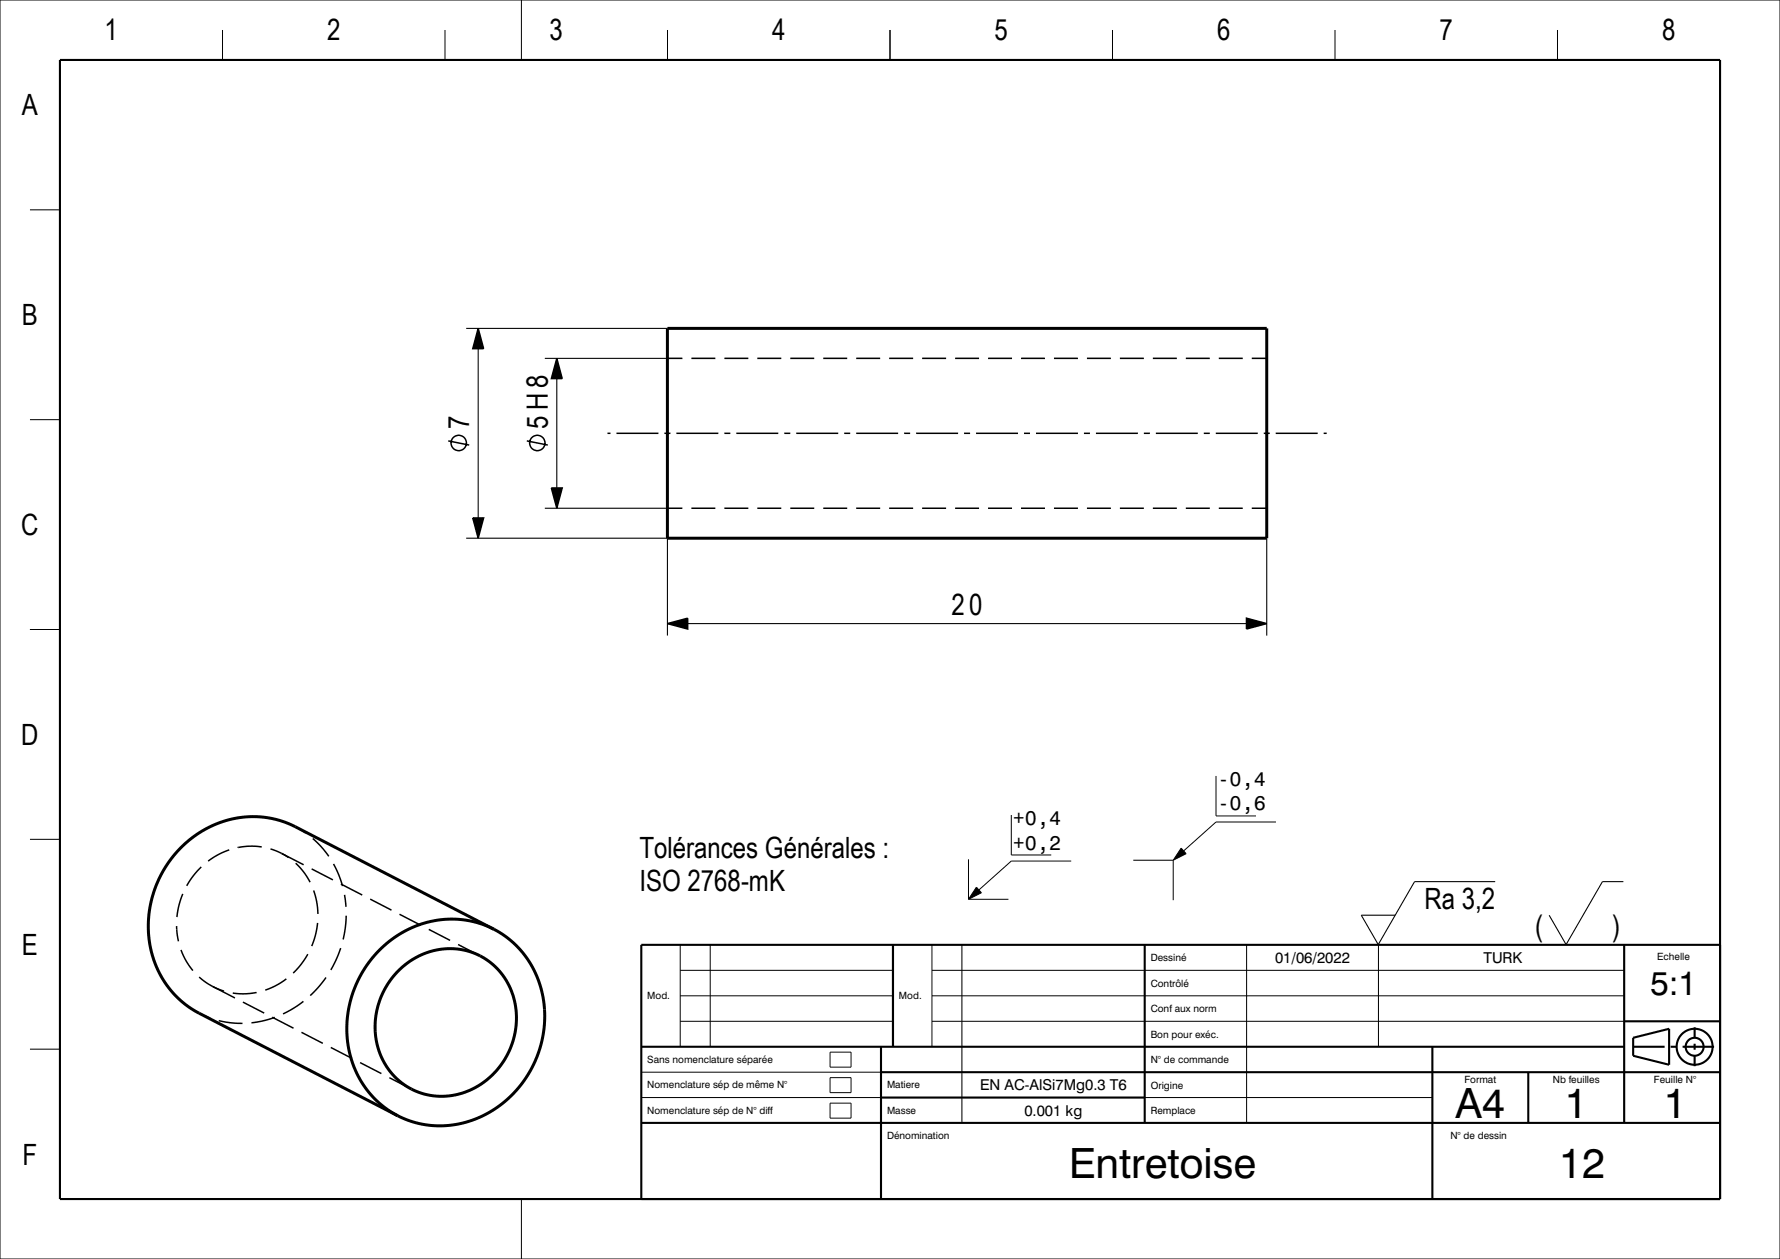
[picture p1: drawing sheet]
<svg xmlns="http://www.w3.org/2000/svg" width="297mm" height="210mm" viewBox="0 0 297 210" stroke-linecap="round" stroke-linejoin="round" font-family="sans-serif">
<g fill="#000">
<path d="M79.8 54.8l.9 3.4h-1.8z" fill-rule="evenodd"/>
<path d="M92.9 59.8l.9 3.4h-1.8z" fill-rule="evenodd"/>
<path d="M78.9 86.4h1.8l-.9 3.4z" fill-rule="evenodd"/>
<path d="M92 81.4h1.8l-.9 3.4z" fill-rule="evenodd"/>
<path d="M111.4 104l3.3-.9v1.8z" fill-rule="evenodd"/>
<path d="M208 103.1l3.4 .9-3.4 .9z" fill-rule="evenodd"/>
<path d="M162.9 148l.9 .9-2.2 1.1z" fill-rule="evenodd"/>
<path d="M197.1 141.5l.8 .9-2.1 1.1z" fill-rule="evenodd"/>
</g>
<path d="M77.8 54.8h33.6M79.8 58.2v28.2M90.9 59.8h20.5M92.9 63.2v18.2M77.8 89.8h33.6v16.2M90.9 84.8h20.5M211.4 89.8v16.2M114.7 104h93.3M249.5 147.1h-13.5l-6 10.5-2.9-4.9h5.7M270.9 147.1h-3.5l-6.1 10.5-2.8-4.9" fill="none" stroke="#000" stroke-width=".18"/>
<path d="M111.4 54.8h100v35h-100zM82.4 155l-33.3-17.2-2.2-.9-2.2-.5-2.6-.2-2.4 .2-2.5 .6-2.7 1.2-2.3 1.4-2 1.8-1.9 2.3-1.5 2.3-1.1 2.8-.7 2.4-.2 2.4 .1 3 .5 2.6 .9 2.5 1.3 2.2 1.7 2.2 1.8 1.6 1.9 1.2 33.4 17.2M82.4 155l-1.7-.8-1.3-.4-1.6-.3-1.7-.2h-1.6l-1.6 .2-1.7 .4-1.6 .5-2.8 1.4-2.6 1.8-2.4 2.6-1.9 2.9-1.3 3.3-.6 3.4-.1 3.4 .7 3.3 1.1 2.9 .9 1.4 .9 1.4 1.1 1.2 1.2 1.1 2.6 1.6M82.4 155l1.3 .8 1.4 .9 2.1 2.2 1 1.3 .8 1.4 .7 1.6 .5 1.6 .4 1.6 .2 1.7 .1 1.8-.1 1.7-.8 3.4-1.2 3-1.9 2.9-2.2 2.4-2.5 1.9-1.5 .8-1.8 .8-3 .8-1.9 .2h-1.4l-1.6-.2-1.6-.3-1.6-.5-1.4-.7M66.3 162.1a11.4 11.4 0 0 1 16.9-.2 12.9 12.9 0 0 1-3 19 11.2 11.2 0 0 1-12.1 .4 11.2 11.2 0 0 1-5.5-10.7 13.4 13.4 0 0 1 3.7-8.5z" fill="none" stroke="#000" stroke-width=".5"/>
<g fill="none" stroke="#000" stroke-width=".25">
<path d="M79.8 54.8l.9 3.4h-1.8zM92.9 59.8l.9 3.4h-1.8zM111.4 59.8h2.5M115.4 59.8h4M120.9 59.8h4M126.4 59.8h4M131.9 59.8h4M137.4 59.8h4M142.9 59.8h4M148.4 59.8h4M153.9 59.8h4M159.4 59.8h4"/>
<path d="M164.9 59.8h4M170.4 59.8h4M175.9 59.8h4M181.4 59.8h4M186.9 59.8h4M192.4 59.8h4M197.9 59.8h4M203.4 59.8h4M208.9 59.8h2.5M74.8 73.5l3.5 .7M87.9 73.5l3.5 .7M101.4 72.3h.5"/>
<path d="M102.9 72.3h7M110.9 72.3h1M112.9 72.3h7M120.9 72.3h1M122.9 72.3h7M130.9 72.3h1M132.9 72.3h7M140.9 72.3h1M142.9 72.3h7M150.9 72.3h1M152.9 72.3h7M160.9 72.3h1"/>
<path d="M162.9 72.3h7M170.9 72.3h1M172.9 72.3h7M180.9 72.3h1M182.9 72.3h7M190.9 72.3h1M192.9 72.3h7M200.9 72.3h1M202.9 72.3h7M210.9 72.3h1M212.9 72.3h7M220.9 72.3h.5"/>
<path d="M78.9 86.4h1.8l-.9 3.4zM92 81.4h1.8l-.9 3.4zM111.4 84.8h2.5M115.4 84.8h4M120.9 84.8h4M126.4 84.8h4M131.9 84.8h4M137.4 84.8h4M142.9 84.8h4M148.4 84.8h4M153.9 84.8h4M159.4 84.8h4"/>
<path d="M164.9 84.8h4M170.4 84.8h4M175.9 84.8h4M181.4 84.8h4M186.9 84.8h4M192.4 84.8h4M197.9 84.8h4M203.4 84.8h4M208.9 84.8h2.5M111.4 104l3.3-.9v1.8zM208 103.1l3.4 .9-3.4 .9zM49.3 137.9l1.7 1"/>
<path d="M52.2 139.9l1.4 1.4 1.3 1.5M29.5 154.5l.3 2.5M30.2 158.4a11.4 11.4 0 0 0 2 3.5M30.5 149.1a13.3 13.3 0 0 0-1 3.9M33.6 144.6a13.3 13.3 0 0 0-2.4 3.2M38.2 141.8a12.4 12.4 0 0 0-3.5 1.8M43.7 141.3a11.2 11.2 0 0 0-4 .1M45.1 141.6l1.9 .7M47 142.3l1.2 .8M47 142.3l3.7 1.9M49.3 144a11.1 11.1 0 0 1 2.4 3.2M51.4 159.2a13.2 13.2 0 0 1-2.5 3.1"/>
<path d="M52 144.9l3.5 1.9M52.3 148.5a12.5 12.5 0 0 1 .7 3.9M53 153.9a13.2 13.2 0 0 1-1 3.9M55.6 144.1l1 2 .6 1.7M56.8 158.1l-.8 2.1-.8 1.6M56.9 147.5l3.5 1.8M57.5 149.3l.2 2M57.8 152.7l-.2 1.8-.3 2.2M61.8 150l3.5 1.8M66.7 152.5l3.5 1.8M71.5 155l3.6 1.9M76.4 157.5l3.7 1.9"/>
<path d="M33.2 163l1.2 .9 1.1 .7M33.2 169l1.9 .8M35.5 164.6l1.9 .7M35.5 164.6l3.7 1.9M36.5 170.2l2 .4 2 .1M40.5 167.1l3.6 1.9M42.8 165.5a11.2 11.2 0 0 1-4 .1M45.4 169.7l3.6 1.8M45.8 169.7l-1.9 .6-1.9 .3M47.8 163.3a12.6 12.6 0 0 1-3.5 1.9M50.3 172.2l3.6 1.8M50.6 167l-1.7 1.3-1.7 .8"/>
<path d="M54.4 163l-1.2 1.6-1.4 1.5M55.2 174.7l3.5 1.9M60.1 177.2l3.5 1.9M65 179.8l3.6 1.9"/>
<circle cx="76.5" cy="73.9" r="1.28"/>
<circle cx="89.7" cy="73.9" r="1.28"/>
</g>
<g fill="none" stroke="#000" stroke-width=".17">
<path d="M0 0h297v210h-297zM37.1 5v5M74.2 5v5M87 0v10M111.4 5v5M148.5 5v5M185.6 5v5M222.8 5v5M259.9 5v5M5 35h5M5 70h5M5 105h5"/>
<path d="M5 140h5M168.7 135.9v6.7h6.7M202.9 129.4v6.7h6.7M212.9 137.1h-10l-5.4 4.8M113.5 157.6v17M118.5 157.6v17M155.5 157.6v17M160.5 157.6v29.7M161.6 143.3v6.7M161.6 150h6.7M162.9 148l.9 .9-2.2 1.1zM178.7 143.6h-10l-5.4 4.8"/>
<path d="M189.1 143.5h6.7M195.8 143.5v6.7M197.1 141.5l.8 .9-2.1 1.1zM208 157.6v29.7M230 157.6v17M5 175h5M107 178.8h40M113.5 170.4h35.5M113.5 166.1h35.5M113.5 161.9h35.5M138.5 175.5h3.5v2.5h-3.5zM138.5 179.8h3.5v2.5h-3.5z"/>
<path d="M155.5 170.4h115.5M155.5 166.1h115.5M155.5 161.9h115.5M107 183.1h132M138.5 184h3.5v2.5h-3.5zM87 200v10"/>
</g>
<g fill="none" stroke="#000" stroke-width=".35">
<path d="M10 10h277v190h-277zM149 157.6v17M191 157.6v29.7M271 157.6v29.7M287 157.6h-180v42.4M107 174.6h164M147 174.6v25.4M147 178.8h140M239 174.6v25.4M255 178.8v8.5M271 170.4h16M272.5 174.6h5.2"/>
<path d="M272.5 173.1l6-1.5v6l-6-1.5zM278.8 174.6h.9M280.8 174.6h5.2M282.8 171.4v1.7M282.8 174.1v1M282.8 176.1v1.7M107 187.3h180M147 183.1h44"/>
<circle cx="282.8" cy="174.6" r="1.5"/>
<circle cx="282.8" cy="174.6" r="3"/>
</g>
<g font-size="7">
<text x="242.9" y="186.5">A4</text>
<text x="261.1" y="186.5">1</text>
<text x="277.6" y="186.5">1</text>
<text x="178.4" y="196.5">Entretoise</text>
<text x="260.2" y="196.5">12</text>
</g>
<text font-size="5.6" x="275.4" y="166">5:1</text>
<g font-size="4.9">
<text x="17.4" y="6.7">1</text>
<text x="54.6" y="6.7">2</text>
<text x="91.7" y="6.7">3</text>
<text x="128.8" y="6.7">4</text>
<text x="165.9" y="6.7">5</text>
<text x="203.1" y="6.7">6</text>
<text x="240.2" y="6.7">7</text>
<text x="277.3" y="6.7">8</text>
<text x="3.7" y="19.2">A</text>
<text x="3.7" y="54.2">B</text>
<text x="78.3" y="71.6" transform="rotate(-90 78.3 71.6)">7</text>
<text x="91.4" y="71.6" transform="rotate(-90 91.4 71.6)">5 H8</text>
<text x="3.6" y="89.2">C</text>
<text x="158.8" y="102.5">20</text>
<text x="3.6" y="124.2">D</text>
<text x="106.7" y="143.1">Tolérances Générales :</text>
<text x="106.7" y="148.6">ISO 2768-mK</text>
<text x="237.7" y="151.6">Ra 3,2</text>
<text x="3.7" y="159.2">E</text>
<text x="256.1" y="156.2">(</text>
<text x="269" y="156.2">)</text>
<text x="3.8" y="194.2">F</text>
</g>
<g font-size="3.4">
<text x="203.1" y="131.2">-0,4</text>
<text x="169" y="137.7">+0,4</text>
<text x="203.1" y="135.2">-0,6</text>
<text x="169" y="141.7">+0,2</text>
</g>
<g font-size="2.5">
<text x="212.7" y="160.6">01/06/2022</text>
<text x="247.5" y="160.6">TURK</text>
<text x="163.5" y="181.9">EN AC-AlSi7Mg0.3 T6</text>
<text x="170.9" y="186.1">0.001 kg</text>
</g>
<g font-size="1.7">
<text x="192" y="160.3">Dessiné</text>
<text x="276.5" y="160.2">Echelle</text>
<text x="108" y="166.7">Mod.</text>
<text x="150" y="166.7">Mod.</text>
<text x="192" y="164.6">Contrôlé</text>
<text x="192" y="173.1">Bon pour exéc.</text>
<text x="192" y="168.8">Conf aux norm</text>
<text x="108" y="177.3">Sans nomenclature séparée</text>
<text x="192" y="177.3">N° de commande</text>
<text x="108" y="181.6">Nomenclature sép de même N°</text>
<text x="108" y="185.8">Nomenclature sép de N° diff</text>
<text x="148" y="185.8">Masse</text>
<text x="148" y="181.6">Matiere</text>
<text x="192" y="185.8">Remplace</text>
<text x="192" y="181.6">Origine</text>
<text x="244.3" y="180.6">Format</text>
<text x="259.1" y="180.6">Nb feuilles</text>
<text x="276" y="180.6">Feuille N°</text>
<text x="148" y="189.9">Dénomination</text>
<text x="242" y="189.9">N° de dessin</text>
</g>
</svg>
